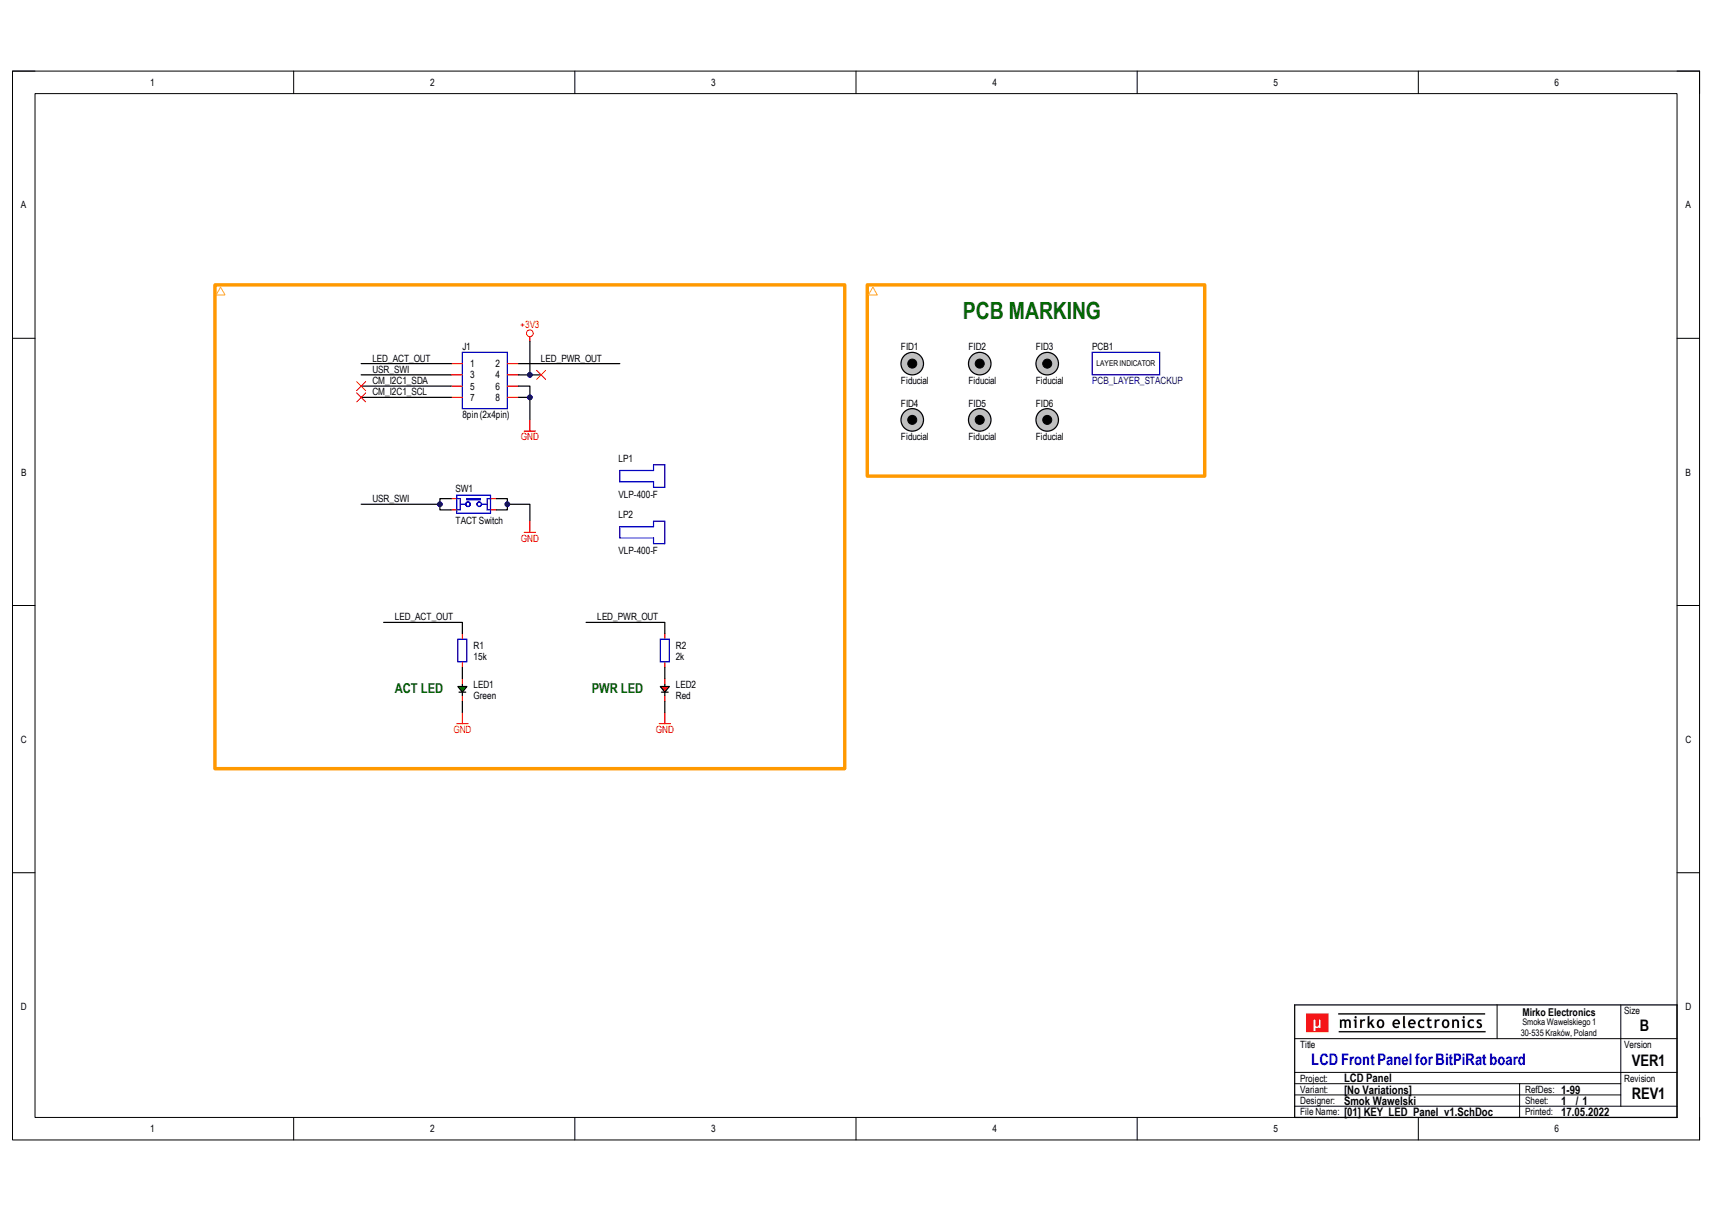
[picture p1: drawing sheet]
# Altium project KEY_LED_Panel_v1.PrjPcb
GlobalProjectName: LCD Panel for BitPiRat; PCBProjectName: LCD Panel; SchPcbReleaseState: DRAFT; SchPcbRevision: REV1; SchPcbVersion: VER1
1 sheet, 16 parts. Net scope: global (net labels, ports and power ports of the same name join across sheets).
Board file: KEY_LED_Panel_v1.PcbDoc

## Sheet [01] KEY_LED_Panel_v1.SchDoc: LCD Front Panel for BitPiRat board
size B; Engineer: Smok Wawelski; DocumentNumber: 1; SheetNumber: 1; SheetTotal: 1; PageSize: B; Designators: 1-99

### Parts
FID1  Fiducial  [PCB_FID_RND_100x300]  (no BOM)
FID2  Fiducial  [PCB_FID_RND_100x300]  (no BOM)
FID3  Fiducial  [PCB_FID_RND_100x300]  (no BOM)
FID4  Fiducial  [PCB_FID_RND_100x300]  (no BOM)
FID5  Fiducial  [PCB_FID_RND_100x300]  (no BOM)
FID6  Fiducial  [PCB_FID_RND_100x300]  (no BOM)
J1  8pin (2x4pin)  [CON_IDC_SMD_P254_2X04]
LED1  Green  [LED_0805_GRN_R]
LED2  Red  [LED_0805_RED_R]
LP1  VLP-400-F  [LED_BVR_VLP-400-F]
LP2  VLP-400-F  [LED_BVR_VLP-400-F]
PCB1  PCB_LAYER_STACKUP  [PCB_STACKUP-2L_A1]  (no BOM)
R1  15k  [RES_0603_R]
R2  2k  [RES_0603_R]
SW1  TACT Switch  [SWI_SHR_1301.9319]
TB?  Title block  (value not drawn)  (graphical)

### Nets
+3V3: J1.4
GND: J1.6 J1.8 LED1.1 LED2.1 SW1.3 SW1.4
CM_I2C1_SCL: J1.7
CM_I2C1_SDA: J1.5
LED_ACT_OUT: J1.1 R1.2
LED_PWR_OUT: J1.2 R2.2
USR_SWI: J1.3 SW1.1 SW1.2
NetLED1_2: LED1.2 R1.1
NetLED2_2: LED2.2 R2.1

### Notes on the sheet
- PCB MARKING
- ACT LED
- PWR LED
